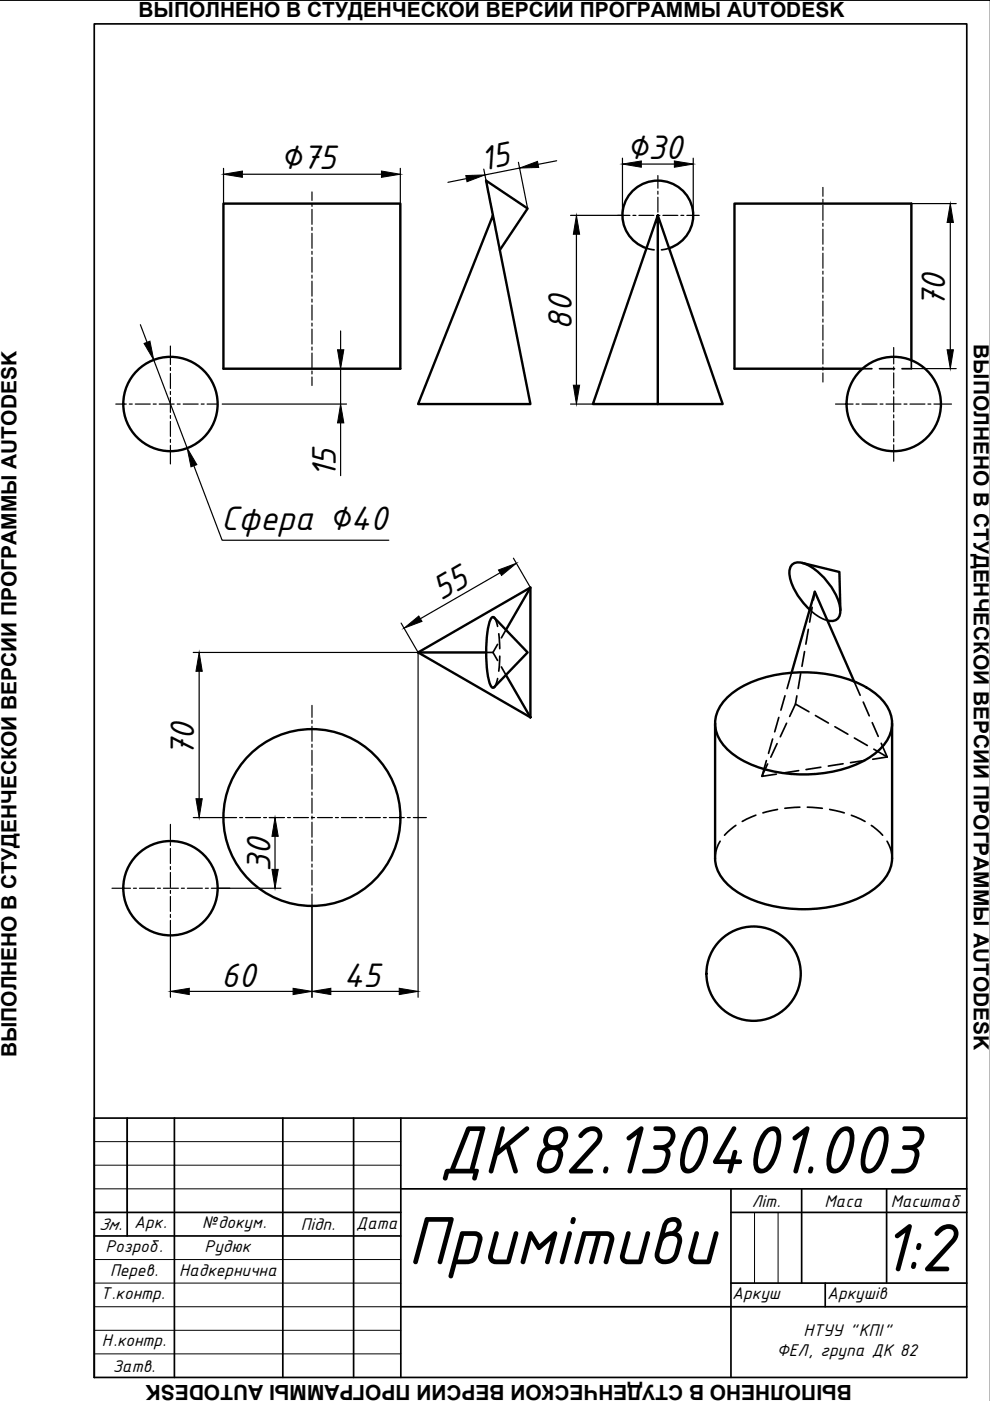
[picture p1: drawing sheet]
<svg xmlns="http://www.w3.org/2000/svg" width="210mm" height="297mm" viewBox="0 0 210 297" stroke-linecap="round" stroke-linejoin="round" font-family="sans-serif">
<g fill="none" stroke="#000" stroke-width=".51">
<path d="M47.4 43.2h37.5v35h-37.5zM104.5 45.7l-15.9 40h23.9l-9.4-47.4 8.8 5.9-5.9 8.8M137.1 52.6a7.4 7.4 0 0 1-4.2-10.5 7.4 7.4 0 0 1 11.1-2.3 7.3 7.3 0 0 1 2.9 7 7.3 7.3 0 0 1-5 5.8M139.5 45.7l13.7 40h-27.5l13.8-40v40M193.2 76.4v-33.2h-37.5v35h27.2M170.1 119.3l7.9 2 .2 8.1M88.6 138.3l23.9-13.7v27.5zM88.6 138.3h14.5M104.8 131l7.1 7.3-7.1 7.4M104.8 131l-.2-.2a1.58 1.58 0 0 0-.9 1.5 29.7 29.7 0 0 0 .2 12.7l.4 .8h.3l.2-.1M112.5 124.6l-5.2 8.9M171.7 129.3a12.5 12.5 0 0 1-4.3-8 1.97 1.97 0 0 1 2.9-1.9 13.5 13.5 0 0 1 7.9 10 1.96 1.96 0 0 1-2.7 2.2"/>
<path d="M107.3 143.1l5.2 9M151.6 153.4v28.5a8.5 8.5 0 0 0 4.3 6.9 28.4 28.4 0 0 0 21.8 3.1 17.4 17.4 0 0 0 10-5.7 7.1 7.1 0 0 0 1.4-4.3v-28.5M154.6 147.5a24.6 24.6 0 0 1 16.6-4.9 24 24 0 0 1 15 4.9 7.1 7.1 0 0 1 1.7 9.7 17 17 0 0 1-10.1 6.1 29.8 29.8 0 0 1-20.7-2.3 9.9 9.9 0 0 1-5.5-7.1 7.7 7.7 0 0 1 3-6.4zM167.8 142.6l5-17.1 8.3 19"/>
<circle cx="36.1" cy="85.7" r="10"/>
<circle cx="189.5" cy="85.7" r="10"/>
<circle cx="66.1" cy="173.3" r="18.8"/>
<circle cx="36.1" cy="188.3" r="10"/>
<circle cx="159.8" cy="206.4" r="10"/>
</g>
<g fill="none" stroke="#000" stroke-width=".36">
<path d="M137.1 52.6l1.6 .4M141.9 52.6l-1.6 .4M182.9 78.2h2M186.5 78.2h3.2M193.2 76.4v1.8h-2M103.1 138.3h1.4M104.5 138.3l1 1.7M104.8 131l.4 .8 .3 1M105.5 136.6l-1 1.7M105.7 134.4l.3 3.1M106 139.1l-.3 3.2M107.3 133.5l-1 1.7"/>
<path d="M170.6 138.1l-.6 3.2M171.4 133.4l-.5 3.2M171.7 129.3l2.2 1.6 1.6 .7M172.2 128.8l-.5 3.1M172.8 125.5l-.3 1.7M105.5 143.9l-.3 1-.4 .8M106.3 141.4l1 1.7M163.8 156.7l-.9 3M164.8 157.7l-1.4 2.8M165.1 152.1l-.8 3.1M166.4 147.5l-.8 3.1M166.8 153.3l-1.4 2.9"/>
<path d="M167.8 142.6l-.9 3.4M169 147.5l-.3 1.8M169.8 142.8l-.6 3.2M171.5 150.9l-2.8-1.6-1.3 2.6M172.9 151.7l2.7 1.6M177 154.1l2.8 1.6M181.1 144.5l1.3 2.9M181.1 156.5l2.8 1.6M183 148.9l1.3 2.9M184.9 153.2l1.3 2.9M185.3 158.8l2.8 1.7M186.8 157.6l1.3 2.9"/>
<path d="M152.7 178.4l-.7 1.4-.4 2.2M156 175l-2.4 2.1M160.3 172.8l-2.9 1.4M162.5 161.3l-1 3.3M162.8 162l-1.3 2.6 3.1-.5M164.8 171.6l-3 .7M169.3 163.4l-3.1 .5M169.6 171.1l-3.2 .3M171.2 171.1l3.1 .3M174 162.7l-3.1 .5M175.9 171.6l3.1 .7M178.8 161.9l-3.2 .5"/>
<path d="M180.5 172.9l2.9 1.3M183.5 161.2l-3.2 .5M184.7 175l2.4 2.1M188.1 178.4l.4 .7a6.5 6.5 0 0 1 .6 2.9M188.1 160.5l-3.1 .5"/>
</g>
<!-- layer: 0 -->
<path d="M0 .1h210M27 237.1v20" fill="none" stroke="#000" stroke-width=".25"/>
<g fill="none" stroke="#000" stroke-width=".36">
<path d="M20 5.1h185v286.9h-185zM27 237.1v25M37 237.1v54.9M60 237.1v54.9M75 237.1v54.9M85 237.1v54.9M205 237.1h-185v54.9M20 257.1h65M85 252.1h120M155 252.1v39.9M155 257.1h50M170 252.1v19.9"/>
<path d="M188 252.1v19.9M20 262.1h65M85 277.1h120M155 272h50M175 272v5.1"/>
</g>
<path d="M20 242h65M20 247h65M20 252.1h65M160 257.1v14.9M165 257.1v14.9M20 272h65M20 267h65M20 277.1h65M20 282.1h65M20 287h65" fill="none" stroke="#000" stroke-width=".21"/>
<g fill="none" stroke="#000" stroke-width=".25">
<path d="M47.4 35.7v7.5M51.4 36.9h29.5M84.9 35.7v7.5M98.9 37.9l-3.9 .8M102.6 35.9l1.9 9.8M109.9 34.4l2 9.8M110.2 35.6l-7.4 1.5M118 34.1l-3.9 .7M132 33.5v12.2h-11M136 34.8h7M147 33.5v12.2M122.2 49.7v32"/>
<path d="M193.2 43.2h9.5M201.5 47.2v27M29.8 68.8l1.4 3.8M32.6 76.3l7.1 18.7M71 78.2h1.2v7.5M72.2 70.2v4M193.2 78.2h9.5M41.1 98.7l6 15.8h35.3M47.1 85.7h26.4M72.2 89.7v11.1M121 85.7h4.7M108.9 118.3l3.6 6.3"/>
<path d="M41 138.3h47.6M85 132.1l3.6 6.2M88.6 138.3v73.1M106 121.4l-16.9 9.8M42.2 142.3v27M41 173.3h6.4M57.1 173.3h1.2M58.3 177.3v7M36.1 198.3v13.1M46.1 188.3h13.5M66.1 192.1v19.3M40.1 210.2h22"/>
<path d="M70.1 210.2h14.5"/>
</g>
<g fill="#000" stroke="#000" stroke-width=".21">
<path d="M47.4 36.9l4-.6v1.3zM80.9 36.3l4 .6-4 .7zM98.8 37.2l4-.1-3.8 1.4zM110.2 35.6l3.8-1.4 .2 1.3zM132 34.8l4-.7v1.4zM143 34.1l4 .7-4 .7zM122.2 45.7l.7 4h-1.3zM201.5 43.2l.6 4h-1.3zM30.5 72.8l1.3-.5 .8 4zM71.6 74.2h1.3l-.7 4zM200.8 74.2h1.3l-.6 4zM39.7 95l2 3.5-1.2 .5z"/>
<path d="M72.2 85.7l.7 4h-1.3zM121.6 81.7h1.3l-.7 4zM85.7 133.2l3.1-2.6 .7 1.1zM105.7 120.8l3.8-1.4-3.2 2.6zM42.2 138.3l.7 4h-1.3zM41.6 169.3h1.3l-.7 4zM58.3 173.3l.7 4h-1.3zM57.7 184.3h1.3l-.7 4zM36.1 210.2l4-.7v1.4zM62.1 209.5l4 .7-4 .7zM66.1 210.2l4-.7v1.4zM84.6 209.5l4 .7-4 .7z"/>
</g>
<g fill="none" stroke="#000" stroke-width=".25">
<path d="M139.5 37.2v2.7M174.5 39.7v1.9M66.1 40.7v1.8M66.1 43.1v.7M66.1 44.4v3.2M66.1 48.2v.6M66.1 49.5v3.1M66.1 53.3v.6M66.1 54.6v3.1M66.1 58.3v.7M66.1 59.6v3.2M130.9 45.7h2.7"/>
<path d="M134.2 45.7h.6M135.5 45.7h3.1M139.3 45.7h.6M139.5 40.5v.7M139.5 41.8v3.2M139.5 45.6v.7M139.5 46.9v3.2M139.5 50.7v.6M139.5 52v2.7M140.5 45.7h3.2M144.4 45.7h.6M145.6 45.7h2.7"/>
<path d="M174.5 42.3v.6M174.5 43.5v3.2M174.5 47.3v.7M174.5 48.6v3.2M174.5 52.4v.7M174.5 53.7v3.2M174.5 57.5v.6M174.5 58.8v3.1M36.1 73.4v3.9M36.1 77.9v.7M36.1 79.2v3.2M66.1 63.4v.7"/>
<path d="M66.1 64.7v3.2M66.1 68.5v.6M66.1 69.8v3.1M66.1 73.6v.6M66.1 74.9v3.1M66.1 78.7v.6M66.1 79.9v1.8M174.5 62.6v.6M174.5 63.8v3.2M174.5 67.7v.6M174.5 68.9v3.2M174.5 72.7v.7"/>
<path d="M174.5 74v3.2M174.5 77.8v.7M174.5 79.1v1.9M189.5 73.7v3.5M189.5 77.8v.6M189.5 79.1v3.1M24.6 85.7h2.2M27.4 85.7h.6M28.7 85.7h3.2M32.5 85.7h.6M33.8 85.7h3.1M36.1 83v.6"/>
<path d="M36.1 84.3v3.1M36.1 88.1v.6M36.1 89.4v3.1M36.1 93.2v.6M36.1 94.4v4M37.6 85.7h.6M38.8 85.7h3.2M42.7 85.7h.6M43.9 85.7h2.2M177.1 85.7h3.8M181.5 85.7h.6M182.8 85.7h3.1"/>
<path d="M186.6 85.7h.6M187.9 85.7h3.1M189.5 82.9v.6M189.5 84.1v3.2M189.5 88v.6M189.5 89.2v3.2M189.5 93v.7M189.5 94.3v3.5M191.7 85.7h.6M192.9 85.7h3.2M196.7 85.7h.7M198 85.7h3.7"/>
<path d="M66.1 149.5v2.6M66.1 152.7v.7M66.1 154v3.2M66.1 157.8v.6M66.1 159.1v3.1M36.1 174.8v3.2M36.1 178.6v.7M36.1 179.9v3.2M47.4 173.3h2.8M50.8 173.3h.6M52.1 173.3h3.1M55.9 173.3h.6"/>
<path d="M57.1 173.3h3.2M61 173.3h.6M62.2 173.3h3.2M66 173.3h.7M66.1 162.9v.6M66.1 164.2v3.1M66.1 168v.6M66.1 169.2v3.2M66.1 173v.7M66.1 174.3v3.2M66.1 178.1v.7M66.1 179.4v3.2"/>
<path d="M67.3 173.3h3.2M71.1 173.3h.7M72.4 173.3h3.2M76.2 173.3h.6M77.5 173.3h3.1M81.3 173.3h.6M82.5 173.3h3.2M86.4 173.3h.6M87.6 173.3h2.8M23.7 188.3h4M28.3 188.3h.6M29.6 188.3h3.1"/>
<path d="M33.4 188.3h.6M34.6 188.3h3.2M36.1 183.7v.6M36.1 185v3.2M36.1 188.8v.6M36.1 190.1v3.1M36.1 193.9v.6M36.1 195.1v3.2M38.5 188.3h.6M39.7 188.3h3.2M43.5 188.3h.7M44.8 188.3h3.9"/>
<path d="M66.1 183.2v.6M66.1 184.5v3.1M66.1 188.3v.6M66.1 189.6v2.5"/>
</g>
<g font-size="15.5">
<text x="93.1" y="248.8">ДК82.130401.003</text>
<text x="86.4" y="268">Примітиви</text>
<text x="186.7" y="269.5">1:2</text>
</g>
<g font-size="7.8">
<text x="59.3" y="35.9">∅75</text>
<text x="132.7" y="33.8">∅30</text>
<text x="102.3" y="36.2" transform="rotate(-11 102.3 36.2)">15</text>
<text x="200.4" y="65.3" transform="rotate(-90 200.4 65.3)">70</text>
<text x="121.2" y="69.9" transform="rotate(-90 121.2 69.9)">80</text>
<text x="71.2" y="101.4" transform="rotate(-90 71.2 101.4)">15</text>
<text x="46.9" y="112.4">Сфера ∅40</text>
<text x="93.5" y="127.5" transform="rotate(-30 93.5 127.5)">55</text>
<text x="41.2" y="160.4" transform="rotate(-90 41.2 160.4)">70</text>
<text x="57.3" y="184.9" transform="rotate(-90 57.3 184.9)">30</text>
<text x="46.9" y="209.2">60</text>
<text x="72.8" y="209.2">45</text>
</g>
<g font-size="4.4">
<text x="29.4" y="3.5">ВЫПОЛНЕНО В СТУДЕНЧЕСКОЙ ВЕРСИИ ПРОГРАММЫ AUTODESK</text>
<text x="206.5" y="72.9" transform="rotate(90 206.5 72.9)">ВЫПОЛНЕНО В СТУДЕНЧЕСКОЙ ВЕРСИИ ПРОГРАММЫ AUTODESK</text>
<text x="3.5" y="224.2" transform="rotate(-90 3.5 224.2)">ВЫПОЛНЕНО В СТУДЕНЧЕСКОЙ ВЕРСИИ ПРОГРАММЫ AUTODESK</text>
<text x="180.6" y="293.6" transform="rotate(-180 180.6 293.6)">ВЫПОЛНЕНО В СТУДЕНЧЕСКОЙ ВЕРСИИ ПРОГРАММЫ AUTODESK</text>
</g>
<g font-size="3.9">
<text x="159.4" y="255.8">Літ.</text>
<text x="174.8" y="255.8">Маса</text>
<text x="188.9" y="255.8">Масштаб</text>
<text x="20.9" y="260.8">Зм.</text>
<text x="28.5" y="260.4">Арк.</text>
<text x="42.9" y="260.4">№докум.</text>
<text x="63.8" y="260.8">Підп.</text>
<text x="75.5" y="260.6">Дата</text>
<text x="22.4" y="265.4">Розроб.</text>
<text x="43.4" y="265.4">Рудюк</text>
<text x="21.3" y="275.4">Т.контр.</text>
<text x="23.3" y="270.4">Перев.</text>
<text x="38" y="270.4">Надкернична</text>
<text x="155.3" y="275.4">Аркуш</text>
<text x="175.4" y="275.4">Аркушів</text>
<text x="21.6" y="285.4">Н.контр.</text>
<text x="164.7" y="287.5">ФЕЛ, група ДК 82</text>
<text x="170.3" y="283.3">НТУУ &quot;КПІ&quot;</text>
<text x="23.9" y="290.8">Затв.</text>
</g>
</svg>
